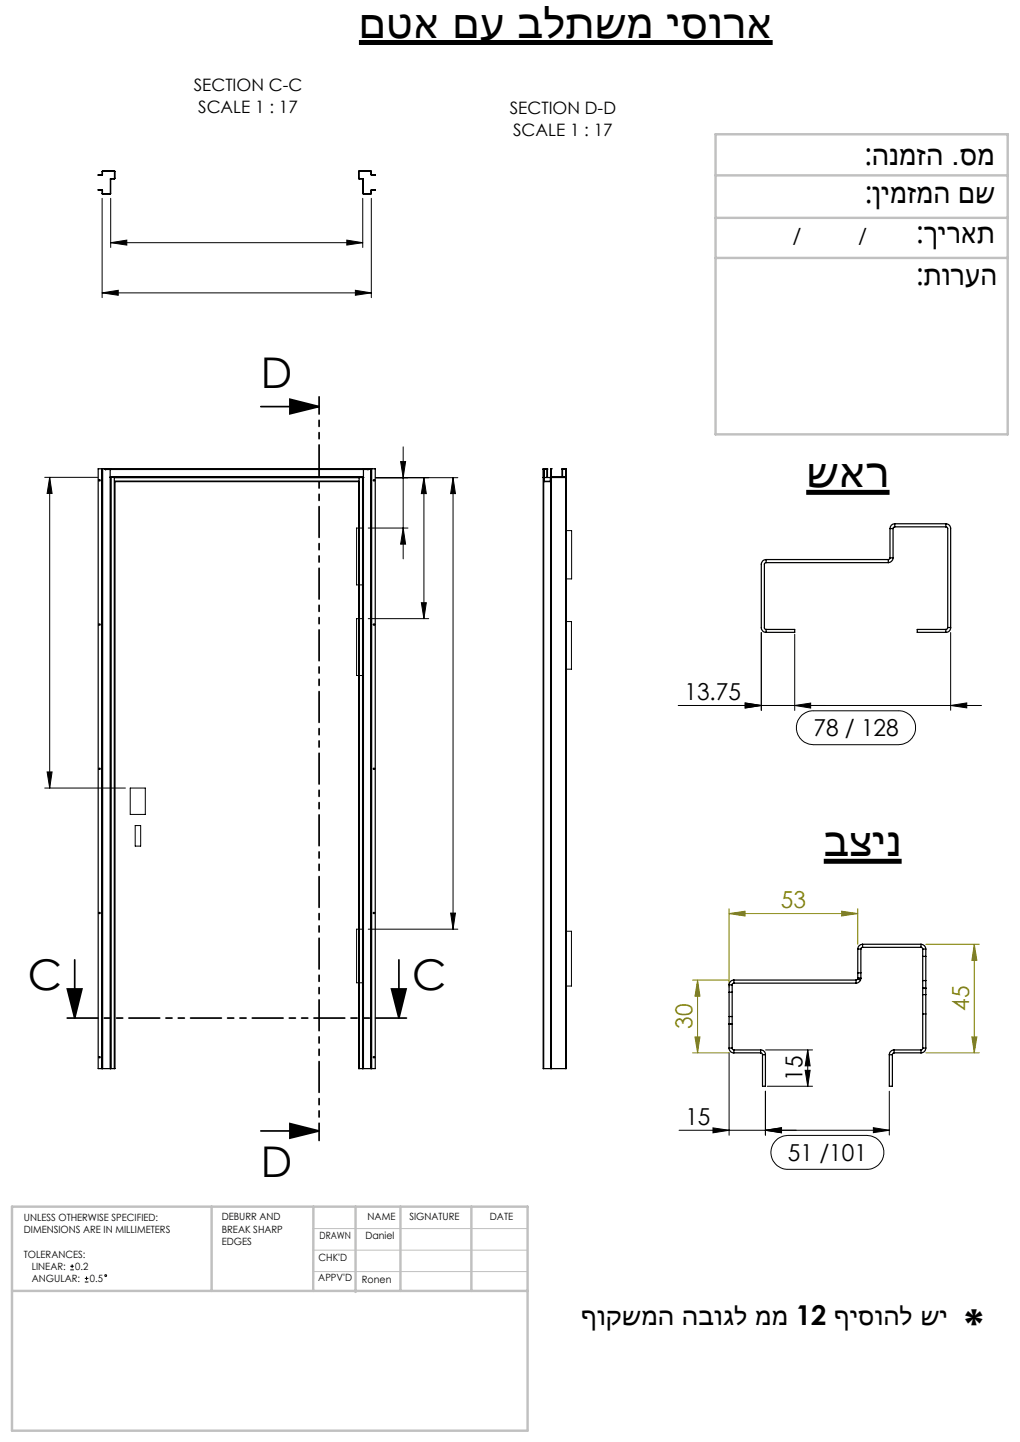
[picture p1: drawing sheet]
<svg xmlns="http://www.w3.org/2000/svg" width="210mm" height="297mm" viewBox="0 0 210 297" stroke-linecap="round" stroke-linejoin="round" font-family="sans-serif">
<path d="M73.9 8.8h85.2M166 101.4h17.1M169.6 177.4h16" fill="none" stroke="#000" stroke-width="1" stroke-linecap="butt"/>
<g fill="none" stroke="#000" stroke-width=".21">
<path d="M21 40.8v20.5M22.8 50l3.3-.5v1zM22.8 40.8v10.2M22.8 50h51.9M71.4 49.5l3.3 .5-3.3 .5zM73.2 59.8l3.2 .5-3.2 .5zM74.7 40.8v10.2M76.4 40.8v20.5M21 60.3l3.3-.5v1zM21 60.3h55.4M9.2 98.3h10.9M10.2 98.3v64"/>
<path d="M10.2 98.3l.5 3.3h-1zM77.4 98.4h16.9M82.5 95.1h1l-.5 3.3zM83 92v23.1M87.3 98.4v29M87.3 98.4l.5 3.3h-1.1zM93.3 98.4l.5 3.3h-1zM93.3 98.4v93M73.4 108.8h1.4v11.7h-1.4zM75.8 108.8h8.2M83 108.8l.5 3.3h-1zM116.5 109.3h1.2v9.9h-1.2z"/>
<path d="M73.4 127.4h1.4v11.7h-1.4zM75.8 127.4h12.5M86.7 124.1h1.1l-.5 3.3zM116.5 128h1.2v9.8h-1.2zM156.7 130.3v16M163.6 130.6v15.7M195.7 130.3v16M9.7 159h1l-.5 3.3zM139.6 145.3h62.5M153.4 144.8l3.3 .5-3.3 .5zM163.6 145.3l3.3-.5v1zM165 147.4a3.6 3.6 0 0 1 2.5-1h17.5a3.5 3.5 0 0 1 3.5 3.5 3.5 3.5 0 0 1-3.5 3.5h-17.5a3.5 3.5 0 0 1-3.3-2.2 3.5 3.5 0 0 1 .8-3.8z"/>
<path d="M195.7 145.3l3.3-.5v1zM9.2 162.3h16.6M26.8 162.3h3.1v5.4h-3.1zM27.8 170h1.2v4.3h-1.2zM73.4 191.4h1.4v11h-1.4zM75.8 191.4h18.5M92.8 188.1h1l-.5 3.3zM116.5 191.8h1.2v11.3h-1.2zM150.1 216.8v17M157.6 216.2h9.7M166.3 216.2v7.5M166.3 216.2l.5 3.3h-1z"/>
<path d="M139.8 232.8h43.3M146.8 232.3l3.3 .5-3.3 .5zM157.6 232.8l3.3-.5v1zM157.6 224.8v9M158 223.7h9.3M159.8 234.8a3.7 3.7 0 0 1 2.4-.9h16.3a3.5 3.5 0 0 1 3.5 3.4 3.5 3.5 0 0 1-3.5 3.5h-16.3a3.5 3.5 0 0 1-3.2-2.1 3.5 3.5 0 0 1 .8-3.9zM165.8 220.4h1l-.5 3.3zM179.8 232.3l3.3 .5-3.3 .5zM183.1 224.8v9M14.5 261.5h.7M14.5 260.8h.7M14.9 260.4v.8"/>
<path d="M17.5 264.1h.7M17.5 263.3h.7M17.8 262.9v.8"/>
<circle cx="21.8" cy="262.7" r=".18"/>
</g>
<path d="M53.7 83.7h12M59.7 82.2l6 1.5-6 1.5zM15.4 197.7v12M82.1 197.7v12M13.9 203.7h3l-1.5 6zM80.6 203.7h3l-1.5 6zM53.7 232.9h12M59.7 231.4l6 1.5-6 1.5z" fill="none" stroke="#000" stroke-width=".35"/>
<g fill="none" stroke="#808000" stroke-width=".21">
<path d="M150.1 188.2l3.3-.5v1zM150.1 187.2v16.1M150.1 188.2h26.5M173.3 187.7l3.3 .5-3.3 .5zM176.6 187.2v7.3M190.6 194.5h11M200.6 194.5l.5 3.3h-1zM200.6 194.5v22.3M142.6 216.8h7.5M142.6 201.9h7.5M143.1 213.6h1l-.5 3.2zM143.6 201.9v14.9"/>
<path d="M143.6 201.9l.5 3.3h-1zM190.6 216.8h11M200.1 213.6h1l-.5 3.2z"/>
</g>
<path d="M84.1 209.7h-70.7" fill="none" stroke="#000" stroke-width=".35" stroke-dasharray="6.3 1.3 1.3 1.3 1.3 1.3" stroke-dashoffset="-.5"/>
<path d="M65.7 81.7v153.2" fill="none" stroke="#000" stroke-width=".35" stroke-dasharray="6.3 1.3 1.3 1.3 1.3 1.3" stroke-dashoffset="2.8"/>
<path d="M64.4 253h44.2M64.4 257.5h44.2M64.4 261.9h44.2" fill="none" stroke="#c0c0c0" stroke-width=".21"/>
<path d="M147.3 36.1h60.2M147.3 27.7h60.2v61.8h-60.2zM147.3 44.9h60.2M147.3 53.1h60.2M2.5 248.5h106.1v46.2h-106.1zM43.6 248.5v17.4M64.5 248.5v17.4M73.2 248.5v17.6M82.4 248.5v17.4M97 248.5v17.4M2.5 265.9h106.1" fill="none" stroke="#c0c0c0" stroke-width=".5"/>
<g fill="#000">
<path d="M22.8 50l3.3-.5v1zM71.4 49.5l3.3 .5-3.3 .5z"/>
<path d="M21 60.3l3.3-.5v1zM73.2 59.8l3.2 .5-3.2 .5z"/>
<path d="M59.7 82.2l6 1.5-6 1.5zM59.7 231.4l6 1.5-6 1.5z"/>
<path d="M153.4 144.8l3.3 .5-3.3 .5zM163.6 145.3l3.3-.5v1z"/>
<path d="M9.7 159h1l-.5 3.3zM10.2 98.3l.5 3.3h-1zM83 108.8l.5 3.3h-1zM82.5 95.1h1l-.5 3.3zM86.7 124.1h1.1l-.5 3.3zM87.3 98.4l.5 3.3h-1.1zM92.8 188.1h1l-.5 3.3zM93.3 98.4l.5 3.3h-1z"/>
<path d="M80.6 203.7h3l-1.5 6zM13.9 203.7h3l-1.5 6z"/>
<path d="M157.6 232.8l3.3-.5v1zM179.8 232.3l3.3 .5-3.3 .5zM153.4 144.8l3.3 .5-3.3 .5zM195.7 145.3l3.3-.5v1z"/>
<path d="M157.6 232.8l3.3-.5v1zM146.8 232.3l3.3 .5-3.3 .5z"/>
<path d="M165.8 220.4h1l-.5 3.3zM166.3 216.2l.5 3.3h-1z"/>
</g>
<g fill="#808000">
<path d="M143.1 213.6h1l-.5 3.2zM143.6 201.9l.5 3.3h-1z"/>
<path d="M200.6 194.5l.5 3.3h-1zM200.1 213.6h1l-.5 3.2z"/>
<path d="M150.1 188.2l3.3-.5v1zM173.3 187.7l3.3 .5-3.3 .5z"/>
</g>
<g fill="none" stroke="#000" stroke-width=".25">
<path d="M20.2 36h.8l.1-.8h2.5v1.6l-.8 .1-.1 3.1h-1.6l-.1-.8-.8-.1h.8l.1 .8h1.6v-3.1h.9v-1.5h-2.5v.8zM21 39.2h.1M73.8 35.3l2.6-.1 .1 .8h.8l-.9 .1v-.8h-2.5v1.5l.9 .1v3h1.6v-.8h.9l-.9 .1v.8l-1.7-.1v-3l-.9-.1zM21 96.6h.1M21 96.6h-.8v123.5h.8M21 96.6v123.5M21.1 96.6v123.5M21.1 96.6h55.2M21.7 96.6h.1M21.7 96.7h.1M21.7 96.6v.1M21.7 96.7h54.1"/>
<path d="M22 96.6v.1M22 96.7h.4M22.4 96.6v.1M22.7 98.3h.1M22.7 96.6v.1M22.7 96.6h.1M22.7 96.7h.1M22.7 96.7v123.4M22.7 98.2h52.1M22.8 98.3v121.8M22.8 98.3h52M23.5 98.3v121.8"/>
<path d="M23.6 98.4h50.2M23.6 99.1h50.2M73.8 98.4h.1M73.9 98.4v121.7M74.5 98.3l-.6 .1M74.6 98.3v121.8M74.7 98.4h.1M74.7 98.3v121.8M74.8 96.6v.1M74.8 96.7h.1M74.8 96.6v123.5M75 96.6v.1"/>
<path d="M75 96.7h.5M75.5 96.6v.1M75.7 96.7h.1M75.8 96.6h.1M75.8 96.6v.1M75.8 96.7h.1M76.3 96.6h.1M76.3 96.6v123.5M76.4 96.6h.1M76.4 96.6v123.5M76.5 96.6h.8v123.5h-.8M76.5 96.6v123.5"/>
<path d="M111.8 98.4h.1M111.9 96.7v1.7M111.9 96.7h.1M111.9 96.6v.1M111.9 96.6h.1M111.9 99.2v120.9M112 98.4h1.3M112 96.6h-.1l.1 2.6h1.3l.1-.9h3.1v-.1M112.6 96.7v1.7M112.7 96.7v1.7M113.4 99.2v120.9M113.4 98.4h.1"/>
<path d="M113.5 98.2l-.2 .1v.8h-1.3v-2.4h.7v-.1h-.9v123.5h.1M113.5 96.6h.1M113.5 96.6l-.1 1.6M113.5 96.6v1.6M113.5 98.3v121.8M113.5 98.4h3.1M113.5 98.4v121.7M115.7 96.7h.8v1.5h-3M115.7 98.2v-1.6h.9v123.5h-.1M115.7 98.3v.1M115.8 96.7v1.5M115.8 98.3v.1"/>
<path d="M116.4 96.6l.1 .1M116.5 96.6v.1M116.5 96.6h.1M116.5 98.3v121.8M116.5 96.7h.1M116.5 96.7v1.7M157.7 115.9l-.3 .2v13.3l.3 .2M157.7 115.2a.96 .96 0 0 0-1 1v13.1a.96 .96 0 0 0 1 .9M157.7 115.2v.7M157.7 115.2h25.2M157.7 115.9h25.2M182.9 115.2v.7"/>
<path d="M183.2 114.9l-.3 .3M183.2 108.9h.7M183.2 114.9h.7M183.2 108.9v6M183.9 114.9a1.03 1.03 0 0 1-1 1M183.9 108.9v6M184.2 108.5l-.3 .4M184.2 107.9a.96 .96 0 0 0-1 1M184.2 107.9v.6M184.2 108.5h10.5M184.2 107.9h10.5M194.7 108.5l.3 .1 .1 .3v20.4"/>
<path d="M194.7 107.9a.96 .96 0 0 1 1 1v20.4M194.7 107.9v.6M157.7 129.6h5.9v.6h-5.9M157.7 129.6v.6M194.7 129.6h-5.9v.6h5.9M194.7 129.6v.6M195.1 129.3l-.1 .2-.3 .1M195.1 129.3h.6M195.7 129.3a.96 .96 0 0 1-1 .9M176.6 195.5h.6M176.6 195.5v6M177.2 195.5v6"/>
<path d="M177.6 194.5a.96 .96 0 0 0-1 1M177.6 195.1l-.3 .2-.1 .2M177.6 194.5v.6M177.6 194.5h12M177.6 195.1h12M189.6 195.1l.4 .4M189.6 194.5a.96 .96 0 0 1 1 1M189.6 194.5v.6M190 195.5v1.5M190 197h.6M190 195.5h.6M190 197v5"/>
<path d="M190.6 195.5v1.5M190.6 197v5M150.1 209.4v1.5M150.1 202.8v1.6M150.1 215.9a.96 .96 0 0 0 1 .9M150.1 209.4h.6M150.1 210.9h.6M150.1 204.4h.6M150.1 202.8h.6M150.1 204.4v5M150.1 210.9v5M150.1 215.9h.6"/>
<path d="M150.1 211h.6M150.7 209.4v1.5M150.7 202.8v1.6M150.7 215.9l.1 .2 .3 .1M150.7 204.4v5M150.7 210.9v5M151.1 202.5l-.3 .1-.1 .2M151.1 201.9a.96 .96 0 0 0-1 .9M151.1 201.9v.6M151.1 216.2v.6M151.1 216.2h5.5M151.1 216.8h5.5"/>
<path d="M151.1 201.9h25.1M151.1 202.5h25.1M156.6 216.2a.96 .96 0 0 1 1 1M156.6 216.8l.3 .2 .1 .2M156.6 216.2v.6M157 217.2h.6M157 217.2v6.5h.6v-6.5M176.2 201.9v.6M176.6 201.6l-.4 .3M176.6 201.6l.6 .3M176.6 201.5v.1M176.6 201.5h.6"/>
<path d="M176.6 200.4h.6M177.2 201.9a1.07 1.07 0 0 1-1 .6M177.2 201.5v.4M183.1 217.2h.6M183.1 217.2v6.5h.6v-6.5M184.1 216.2a1.03 1.03 0 0 0-1 1M184.1 216.8l-.3 .2-.1 .2M184.1 216.2h5.5M184.1 216.8h5.5M184.1 216.2v.6M189.6 216.2v.6M190 202v1.5"/>
<path d="M190 215.9l-.1 .2-.3 .1M190 202h.6M190 203.5v12.4M190 203.5h.6M190 203.6h.6M190 204.9h.6M190 215.9h.6M190 208.8h.6M190.6 202v1.5M190.6 215.9a.96 .96 0 0 1-1 .9M190.6 203.5v12.4M21 220.1h.1"/>
<path d="M21.1 220.1h1.6M22.7 220.1h.1M22.8 220.1h.1M22.8 220.1h.7M23.5 220.1h.2v-120.9h50.1v120.9h.1M73.9 220.1h.7M74.6 220.1h.1M74.7 220.1h.1M74.8 220.1h1.5M76.3 220.1h.1M76.4 220.1h.1M111.9 220.1h1.5"/>
<path d="M113.4 220.1h.1M113.5 220.1h.1M113.5 220.1h3"/>
<circle cx="20.5" cy="98.9" r=".13"/>
<circle cx="77" cy="98.9" r=".14"/>
<circle cx="20.5" cy="128.6" r=".13"/>
<circle cx="77" cy="128.6" r=".14"/>
<circle cx="20.5" cy="158.3" r=".13"/>
<circle cx="77" cy="158.3" r=".14"/>
<circle cx="20.5" cy="188.1" r=".13"/>
<circle cx="77" cy="188.1" r=".14"/>
<circle cx="20.5" cy="217.8" r=".13"/>
<circle cx="77" cy="217.8" r=".14"/>
</g>
<path d="M23.2 35.2l-.1 .1M74.8 37.5l-.1 .1M76.4 35.8v.1" fill="none" stroke="#000" stroke-width=".21"/>
<g font-size="9.2">
<text x="73.9" y="7.7">םטא םע בלתשמ יסורא</text>
<text x="166" y="100.4">שאר</text>
<text x="169.6" y="176.4">בצינ</text>
<text x="198.5" y="276.4">*</text>
</g>
<g font-size="8.7">
<text x="53.7" y="79.9">D</text>
<text x="5.7" y="203.9">C</text>
<text x="84.9" y="203.9">C</text>
<text x="53.7" y="242.4">D</text>
</g>
<g font-size="6.3">
<text x="177.9" y="34">:הנמזה .סמ</text>
<text x="178" y="41.7">:ןימזמה םש</text>
<text x="188.6" y="50">:ךיראת</text>
<text x="188.6" y="58.7">:תורעה</text>
</g>
<text font-size="5.6" x="119.7" y="272.9">ףוקשמה הבוגל ממ 12 ףיסוהל שי</text>
<g font-size="4.8">
<text x="140.9" y="144.2">13.75</text>
<text x="167.5" y="151.6">78 / 128</text>
<text x="165.2" y="222.6" transform="rotate(-90 165.2 222.6)">15</text>
<text x="141.1" y="231.7">15</text>
<text x="162.2" y="239">51 /101</text>
</g>
<g font-size="4.8" fill="#808000">
<text x="160.8" y="187.1">53</text>
<text x="199.5" y="208.2" transform="rotate(-90 199.5 208.2)">45</text>
<text x="142.5" y="211.9" transform="rotate(-90 142.5 211.9)">30</text>
</g>
<g font-size="4.2">
<text x="163.2" y="50">/</text>
<text x="176.7" y="50">/</text>
</g>
<g font-size="3.5">
<text x="39.9" y="18.8">SECTION C-C</text>
<text x="40.8" y="23.4">SCALE 1 : 17</text>
<text x="104.9" y="23.4">SECTION D-D</text>
<text x="105.6" y="27.9">SCALE 1 : 17</text>
</g>
<g font-size="2.1">
<text x="4.9" y="251.5">UNLESS OTHERWISE SPECIFIED:</text>
<text x="45.6" y="251.4">DEBURR AND</text>
<text x="75.7" y="251.4">NAME</text>
<text x="84.3" y="251.4">SIGNATURE</text>
<text x="100.8" y="251.4">DATE</text>
<text x="4.9" y="254">DIMENSIONS ARE IN MILLIMETERS</text>
<text x="45.6" y="253.9">BREAK SHARP</text>
<text x="45.6" y="256.4">EDGES</text>
<text x="65.8" y="255.3">DRAWN</text>
<text x="75.2" y="255.3">Daniel</text>
<text x="4.9" y="259">TOLERANCES:</text>
<text x="6.5" y="261.5">LINEAR:</text>
<text x="15.5" y="261.5">0.2</text>
<text x="65.5" y="263.9">APPV'D</text>
<text x="65.6" y="259.7">CHK'D</text>
<text x="6.5" y="264">ANGULAR:</text>
<text x="18.5" y="264">0.5</text>
<text x="74.5" y="264.3">Ronen</text>
</g>
</svg>
